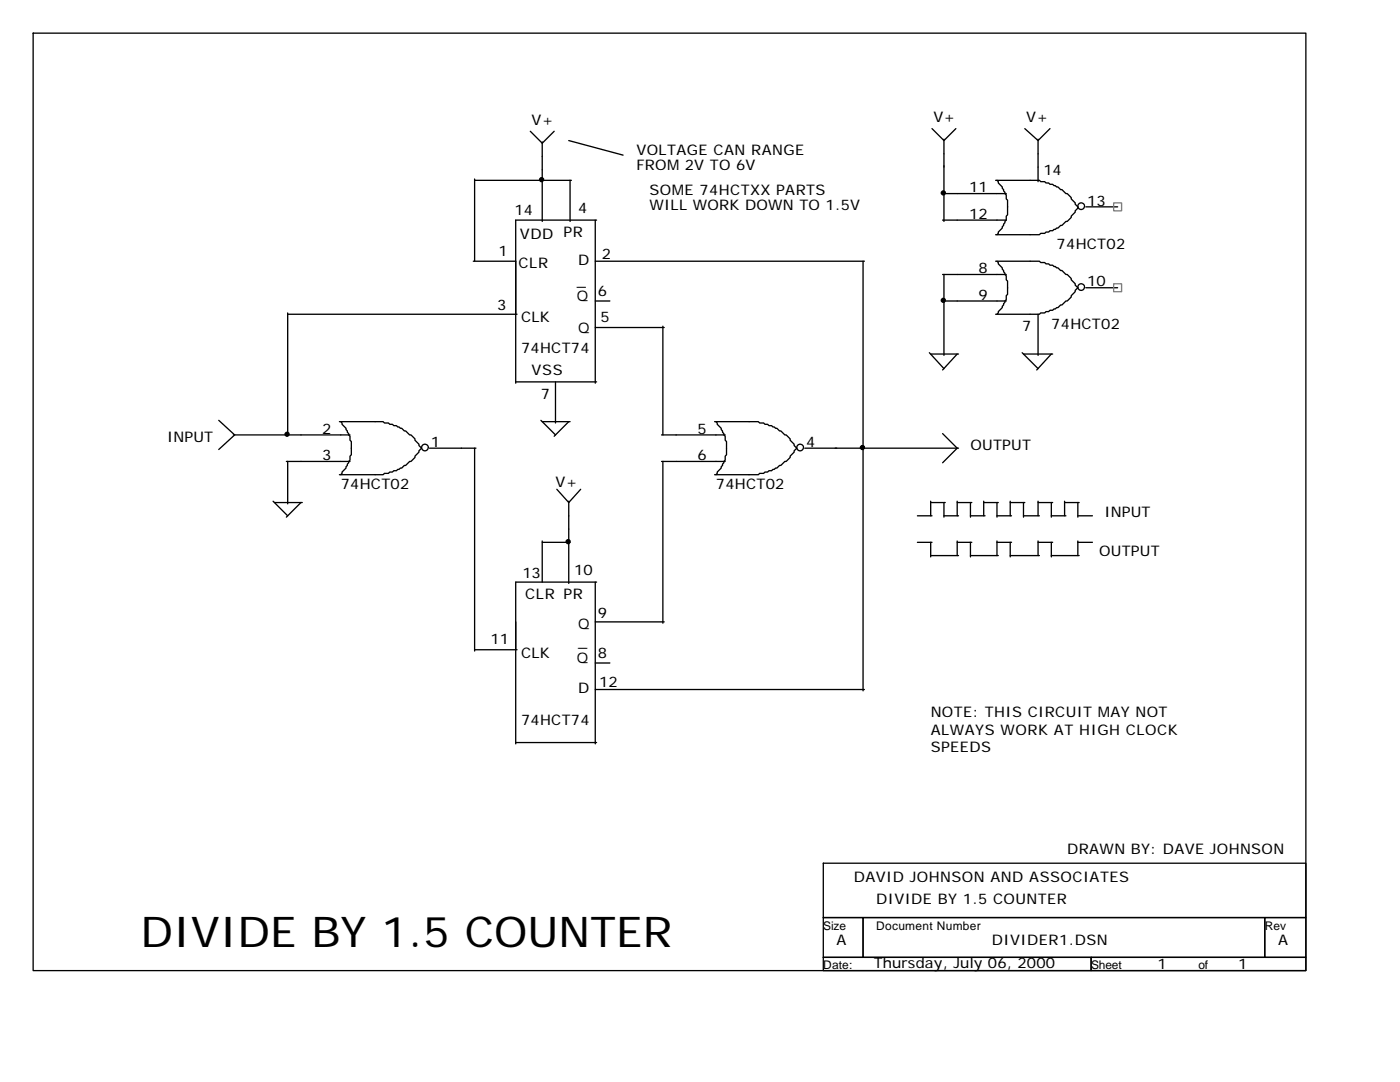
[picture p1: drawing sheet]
<svg xmlns="http://www.w3.org/2000/svg" width="279mm" height="216mm" viewBox="0 0 279 216" stroke-linecap="round" stroke-linejoin="round" font-family="sans-serif">
<g fill="none" stroke="#000" stroke-width=".26">
<path d="M6.6 6.6h254v187.1h-254zM94.7 36h19.3M94.7 35.7v16.4M105.8 26.2l2.4 2.4 2.4-2.4M108.2 28.3v15.9M113.5 28l10.9 3M113.8 36v8.2M186 25.7l2.4 2.3 2.4-2.3M188.1 38.6h12.7M188.4 27.8v16.4M198.7 36h8.7l.3 .2h.8l.3 .3h.5l.2 .3h.6l.8 .5h.2l.6 .5h.2l.8 .8h.3l.8 .8v.3l.8 .8v.2l.5 .6v.2l-.5 .6v.2l-1.6 1.9h-.3l-.8 .8h-.2l-.6 .5-.8 .3-.2 .2h-.6l-.2 .3h-.5l-.3 .3h-.8l-.3 .2h-8.7M199 36l.2 .2v.3l.8 .8 .6 1.3 .2 .3v.8l.3 .3v2.9l-.3 .2v.8l-.2 .3-.6 1.3-.8 .8v.3l-.2 .2"/>
<path d="M204.5 25.7l2.7 2.3 2.3-2.3M207.2 27.8v8.4M94.5 52.1h8.4M118.8 43.9v32.6M118.8 52.1h53.7M119.1 43.9h-16.2v32.6M172.2 52.1v85.7M188.1 43.9h12.7M188.1 54.8h12.7M188.4 54.8v16.1M198.7 52.1h8.7l.3 .3h.8l.3 .3h.5l.2 .2h.6l.2 .3 .8 .2 .6 .6h.2l.8 .8h.3l.8 .8v.2l.8 .8v.3l.5 .5-.5 .5v.3l-.8 .8v.3l-.8 .8h-.3l-.8 .8h-.2l-.6 .5-.8 .2-.2 .3h-.6l-.2 .3h-.5l-.3 .2h-.8l-.3 .3h-8.7M199 52.1l.2 .3v.3l.8 .7 .6 1.4 .2 .2v.8l.3 .3v2.6l-.3 .3v.8l-.8 1.3v.3l-.8 .8v.2l-.2 .3"/>
<path d="M216.4 41a.66 .66 0 0 0-1-.5 .66 .66 0 0 0 0 1.1 .66 .66 0 0 0 1-.5M216.4 57.2a.66 .66 0 0 0-1-.5 .66 .66 0 0 0 0 1.1 .66 .66 0 0 0 1-.5M216.7 41.3h6.3M216.7 57.4h6.3M57.4 62.7h45.8M57.4 62.4v24.4M102.9 76.2h16.2M110.9 76.2v8.2M118.8 60.1h2.9M118.8 65.4h13.8M132.3 65.1v21.7M185.5 70.4l2.9 3.2"/>
<path d="M185.7 70.6h5.6M188.1 60.1h12.7M191 70.6l-2.9 3.2M204 70.4l3.2 3.2M204.3 70.6h5.8M207.2 62.7v8.2M209.8 70.6l-2.9 3.2M43.7 83.9l3.1 2.9-3.1 2.9M46.6 86.8h23.2M57.1 92.1h12.7M57.4 92.1v8.4M67.7 84.1h8.8l.2 .3h.8l.3 .3h.5l.3 .2h.5l.3 .3 .8 .3 .5 .5h.3l.8 .8h.2l.8 .8v.2l.8 .8v.3l.5 .5-.5 .6v.2l-.8 .8v.3l-.8 .8h-.2l-.8 .8h-.3l-.5 .5-.8 .3-.3 .2h-.5l-.3 .3h-.5l-.3 .3h-.8l-.2 .2h-8.8"/>
<path d="M68 84.1l.3 .3v.3l.8 .8v.2l.7 1.3v.8l.3 .3v2.7l-.3 .2v.8l-.5 .8-.2 .8-.8 .8v.3l-.3 .2M85.5 89.2a.66 .66 0 0 0-1.1-.5 .66 .66 0 0 0 0 1.1 .66 .66 0 0 0 1.1-.5M85.7 89.4h9.3M94.7 89.4v40.5M107.9 83.9l3 2.9M108.2 84.1h5.6M111.1 97.6l2.4 2.7 2.4-2.7M113.5 84.1l-2.9 2.9M132 86.8h12.7M132 92.1h12.7M132.3 92.1v32.3M142.6 84.1h8.7l.3 .3h.8l.3 .3h.5l.3 .2h.5l.3 .3 .7 .3 .6 .5h.2l.8 .8h.3l.8 .8v.2l.8 .8v.3l.5 .5-.5 .6v.2l-.8 .8v.3l-.8 .8h-.3l-.8 .8h-.2l-.6 .5h-.2l-.8 .5h-.5l-.3 .3h-.5l-.3 .3h-.8l-.3 .2h-8.7"/>
<path d="M142.9 84.1l.2 .3v.3l.8 .8 .6 1.3 .2 .2v.8l.3 .3v2.7l-.3 .2v.8l-.2 .3-.6 1.3-.8 .8v.3l-.2 .2M160.3 89.2a.66 .66 0 0 0-1-.5 .66 .66 0 0 0 0 1.1 .66 .66 0 0 0 1-.5M160.6 89.4h30.7M188.1 86.5l2.9 2.9-2.9 2.9M54.5 100l2.9 2.9M54.8 100.3h5.5M60.1 100.3l-3 2.9M108.2 108.2h5.6M108.2 107.9v8.3M113.5 100v16.4M118.8 116.2v32.2M119.1 116.2h-16.2v32.2"/>
<path d="M183.1 102.9h2.9M183.1 108.2h2.9M185.7 100v2.9M185.7 108.2v2.9M185.7 100.3h2.9M185.7 110.9h5.6M188.4 102.9h2.9M188.4 100.3v2.9M191 100.3h2.9M191 100v2.9M191 107.9v3M191 108.2h2.9"/>
<path d="M193.7 102.9h2.9M193.7 100.3v2.9M193.7 108.2v2.9M193.7 110.9h5.5M196.3 100.3h2.9M196.3 100v2.9M199 102.9h2.9M199 100.3v2.9M199 107.9v3M199 108.2h2.9M201.6 100.3h2.9M201.6 100v2.9"/>
<path d="M201.6 108.2v2.9M201.6 110.9h5.8M204.3 102.9h3.1M204.3 100.3v2.9M207.2 100.3h2.9M207.2 100v2.9M207.2 107.9v3M207.2 108.2h2.9M209.8 102.9h2.9M209.8 100.3v2.9M209.8 108.2v2.9M209.8 110.9h5.6"/>
<path d="M212.5 100.3h2.9M212.5 100v2.9M215.1 102.9h2.9M215.1 100.3v2.9M215.1 107.9v3M215.1 108.2h2.9M94.7 129.6h8.5M118.8 124.1h13.8M118.8 137.6h53.7M118.8 132.3h2.9M102.9 148.2h16.2M164.3 172.2h96.3v10.9h-96.3z"/>
<path d="M164.3 183.1h7.9v7.9h-7.9zM164.3 191h53.5v2.7h-53.5zM172.2 183.1h80.2v7.9h-80.2zM217.8 191h42.8v2.7h-42.8zM252.4 183.1h8.2v7.9h-8.2z"/>
</g>
<path d="M222.2 40.5h1.6v1.6h-1.6zM222.2 56.6h1.6v1.6h-1.6z" fill="none" stroke="#808080" stroke-width=".26"/>
<g fill="#000" stroke="#000" stroke-width=".26">
<circle cx="108.1" cy="35.9" r=".4"/>
<circle cx="188.3" cy="38.5" r=".4"/>
<circle cx="188.3" cy="59.9" r=".4"/>
<circle cx="57.3" cy="86.7" r=".4"/>
<circle cx="172.1" cy="89.3" r=".4"/>
<circle cx="113.4" cy="108.1" r=".4"/>
</g>
<text font-size="8.5" x="28" y="188.9">DIVIDE BY 1.5 COUNTER</text>
<g font-size="2.9">
<text x="106.1" y="24.9">V+</text>
<text x="186.3" y="24.3">V+</text>
<text x="204.8" y="24.3">V+</text>
<text x="127" y="31">VOLTAGE CAN RANGE</text>
<text x="127" y="33.9">FROM 2V TO 6V</text>
<text x="208.2" y="34.9">14</text>
<text x="129.6" y="38.9">SOME 74HCTXX PARTS</text>
<text x="129.6" y="41.8">WILL WORK DOWN TO 1.5V</text>
<text x="193.4" y="38.4">11</text>
<text x="217" y="41">13</text>
<text x="102.7" y="42.9">14</text>
<text x="103.7" y="47.6">VDD PR</text>
<text x="115.4" y="42.6">4</text>
<text x="193.4" y="43.7">12</text>
<text x="99.5" y="51.1">1</text>
<text x="103.5" y="53.4">CLR</text>
<text x="115.4" y="52.9">D</text>
<text x="120.1" y="51.6">2</text>
<text x="210.9" y="49.7">74HCT02</text>
<text x="115.1" y="57.2">_</text>
<text x="119.3" y="59">6</text>
<text x="195.3" y="54.5">8</text>
<text x="195.3" y="59.8">9</text>
<text x="217" y="57.2">10</text>
<text x="99.2" y="61.9">3</text>
<text x="104" y="64.3">CLK</text>
<text x="115.1" y="60.1">Q</text>
<text x="119.9" y="64.3">5</text>
<text x="209.8" y="65.6">74HCT02</text>
<text x="104" y="70.4">74HCT74</text>
<text x="115.4" y="66.4">Q</text>
<text x="204" y="66.1">7</text>
<text x="106.1" y="74.9">VSS</text>
<text x="107.9" y="79.6">7</text>
<text x="33.3" y="88.1">INPUT</text>
<text x="64.3" y="86.5">2</text>
<text x="86" y="89.2">1</text>
<text x="139.2" y="86.5">5</text>
<text x="160.9" y="89.2">4</text>
<text x="193.7" y="89.7">OUTPUT</text>
<text x="64.3" y="91.8">3</text>
<text x="139.2" y="91.8">6</text>
<text x="68" y="97.6">74HCT02</text>
<text x="110.9" y="97.1">V+</text>
<text x="142.9" y="97.6">74HCT02</text>
<text x="220.4" y="103.2">INPUT</text>
<text x="219.3" y="110.9">OUTPUT</text>
<text x="104.2" y="115.4">13</text>
<text x="104.8" y="119.6">CLR PR</text>
<text x="114.6" y="114.8">10</text>
<text x="115.4" y="125.4">Q</text>
<text x="119.3" y="123.3">9</text>
<text x="97.9" y="128.6">11</text>
<text x="104" y="131.2">CLK</text>
<text x="115.4" y="129.1">_</text>
<text x="119.3" y="131.2">8</text>
<text x="115.1" y="132.3">Q</text>
<text x="119.6" y="137.1">12</text>
<text x="115.4" y="138.4">D</text>
<text x="185.7" y="143.1">NOTE: THIS CIRCUIT MAY NOT</text>
<text x="104" y="144.7">74HCT74</text>
<text x="185.7" y="146.6">ALWAYS WORK AT HIGH CLOCK</text>
<text x="185.7" y="150">SPEEDS</text>
<text x="213" y="170.4">DRAWN BY: DAVE JOHNSON</text>
<text x="170.4" y="175.9">DAVID JOHNSON AND ASSOCIATES</text>
<text x="174.9" y="180.4">DIVIDE BY 1.5 COUNTER</text>
<text x="167" y="188.6">A</text>
<text x="197.9" y="188.6">DIVIDER1.DSN</text>
<text x="255.1" y="188.6">A</text>
<text x="174.4" y="193.1">Thursday, July 06, 2000</text>
<text x="231" y="193.4">1</text>
<text x="247.1" y="193.4">1</text>
</g>
<g font-size="2.4">
<text x="164.3" y="185.5">Size</text>
<text x="174.9" y="185.5">Document Number</text>
<text x="252.4" y="185.5">Rev</text>
<text x="164.3" y="193.4">Date:</text>
<text x="217.8" y="193.4">Sheet</text>
<text x="239.2" y="193.4">of</text>
</g>
</svg>
